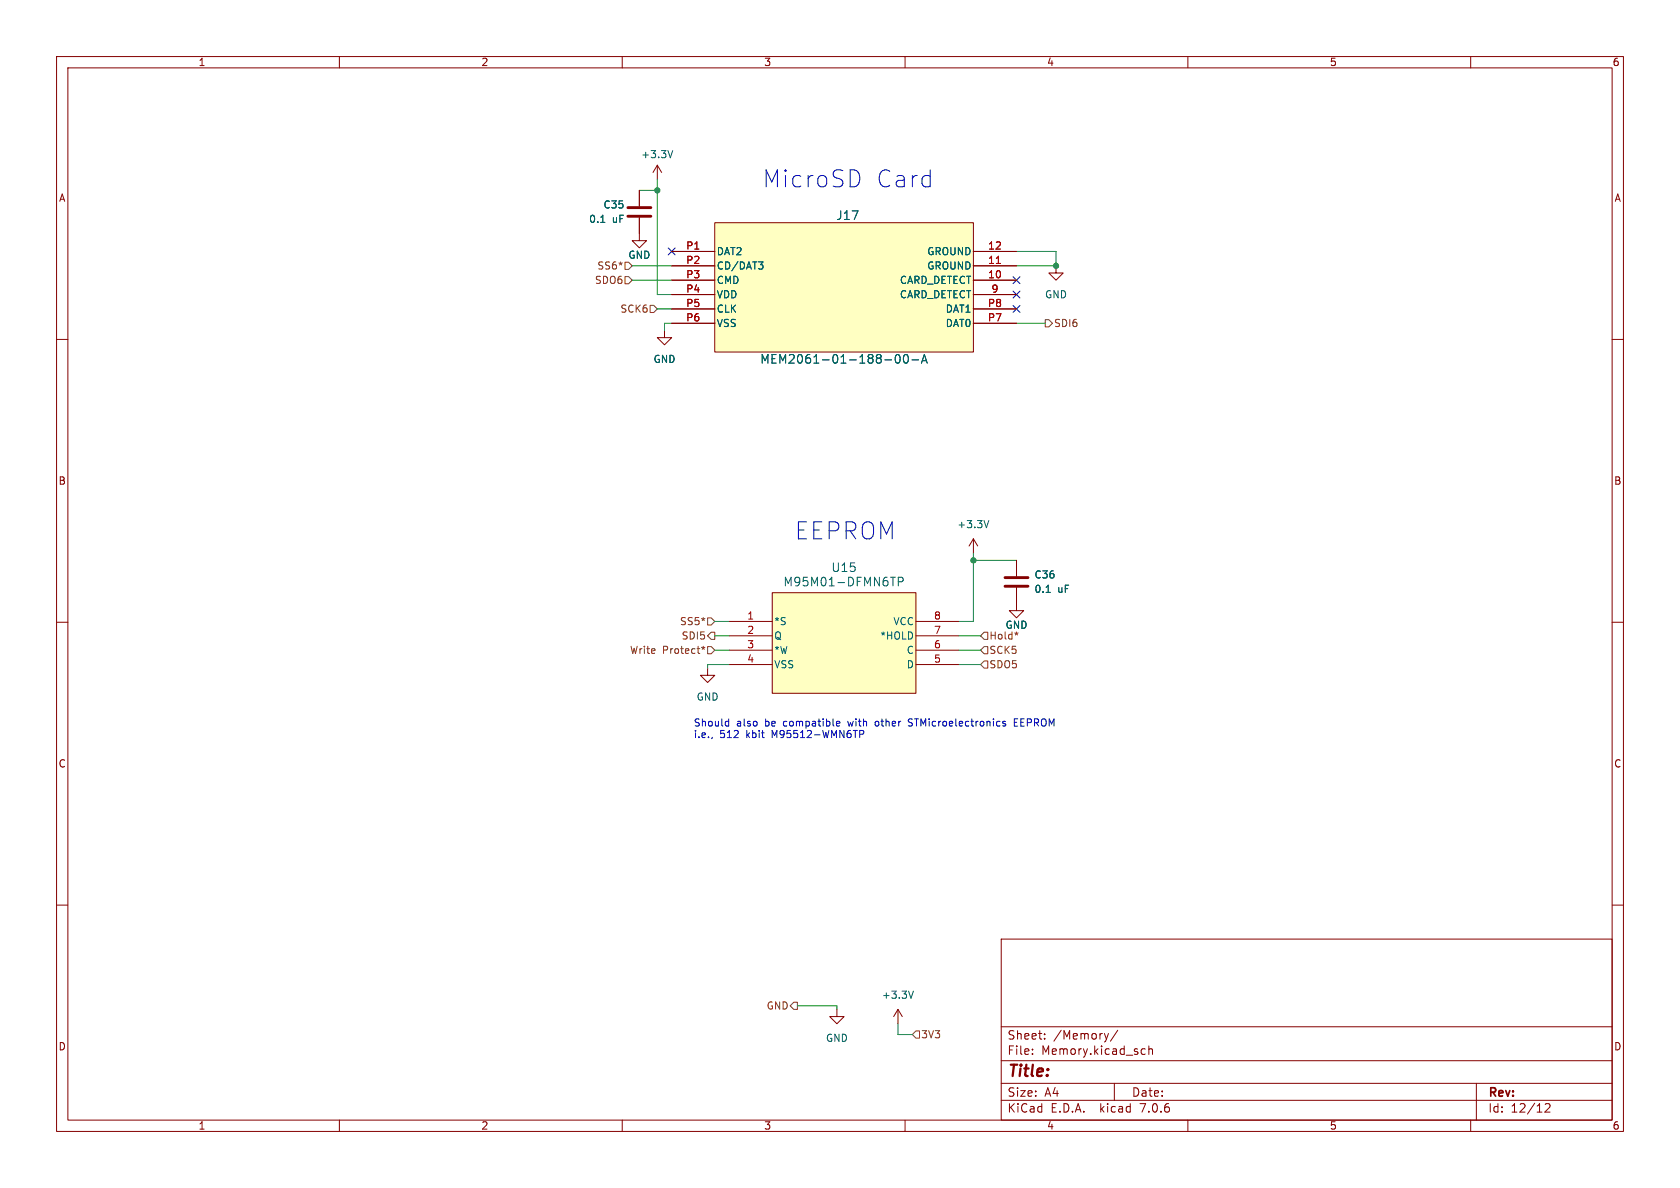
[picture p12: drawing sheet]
<svg xmlns="http://www.w3.org/2000/svg" width="297mm" height="210mm" viewBox="0 0 297 210" stroke-linecap="round" stroke-linejoin="round" font-family="sans-serif">
<g fill="none" stroke="#840000" stroke-width=".18">
<path d="M10 10h277v190h-277zM12 12h273v186h-273zM60 10v2M110 10v2M160 10v2M210 10v2M260 10v2M113 38.5v4h1.3l-1.3 1.3-1.2-1.3h1.2M113 33.7v2.7M116.2 29.2l-.8 1.3M116.2 29.2v2.6M116.2 29.2l.8 1.3"/>
<path d="M126.4 39.4h45.7v22.8h-45.7zM10 60h2M117.5 58.4v1.3h1.2l-1.2 1.3-1.3-1.3h1.3M118.7 49.5h7.7M118.7 52.1h7.7M118.7 44.5h7.7M118.7 47h7.7M118.7 57.2h7.7M118.7 54.6h7.7M172.1 49.5h7.6M172.1 52.1h7.6M172.1 44.5h7.6"/>
<path d="M172.1 47h7.6M172.1 57.2h7.6M172.1 54.6h7.6M186.7 47v1.3h1.3l-1.3 1.2-1.3-1.2h1.3M285 60h2M172.1 95.3l-.8 1.2M172.1 95.3v2.5M172.1 95.3l.7 1.2M179.7 99.1v2.8M10 110h2M125.1 118.1v1.3h1.3l-1.3 1.3-1.3-1.3h1.3M128.9 109.9h7.6"/>
<path d="M128.9 112.4h7.6M128.9 114.9h7.6M128.9 117.5h7.6M136.5 104.8h25.4v17.8h-25.4zM161.9 109.9h7.6M161.9 112.4h7.6M161.9 114.9h7.6M161.9 117.5h7.6M179.7 103.9v4.1h1.3l-1.3 1.2-1.3-1.2h1.3M285 110h2M10 160h2M285 160h2"/>
<path d="M148 178.4v1.3h1.2l-1.2 1.3-1.3-1.3h1.3M158.7 178.4l-.7 1.3M158.7 178.4v2.6M158.7 178.4l.8 1.3M177 166h108v32h-108zM60 198v2M110 198v2M160 198v2M177 194.5h108M177 191.5h108M177 187.5h108M177 181.5h108"/>
<path d="M182.5 186.3v.1M182.5 185.5v.1M184.7 183.6v.1M184.7 182.8v.1M196 182.7l-.4 1M197 191.5v3M197.6 182.1l-1.3 2M202 185.4l.5 .1M202.5 186.3l-.5 .1M203.1 185.5l.2-.1 .4 .1v.9M203.1 184.9v1.5M210 198v2"/>
<path d="M260 198v2M261 191.5v6.5M273.2 195.2l.5-.1 .3 .1v.3l-.9 1.1h.9"/>
</g>
<g fill="none" stroke="#006464" stroke-width=".18">
<path d="M106.2 39.3h.7M118.9 26.6l-.4 1.3M134.1 46.3h.8l-.4 .5M134.6 46.8l.3 .2v.3l-.3 .3M156.4 63.6h1.2M158.5 62.7h.1a.83 .83 0 0 1 .6 .6 .83 .83 0 0 1-.3 .8l-.1 .1a.83 .83 0 0 1-.6-.6 .83 .83 0 0 1 .3-.9zM159.9 62.7h.2a.83 .83 0 0 1 .6 .6 .83 .83 0 0 1-.3 .8l-.2 .1a.83 .83 0 0 1-.6-.6 .83 .83 0 0 1 .3-.9zM161.2 63.6h1.2M162.9 64.2l.5-1.5 .5 1.5M163 63.8h.8M174.8 92l-.4 1.3M157.4 102h.9"/>
<path d="M158.8 102.8h.7l.2-.2-.1-.4-.2-.2h-.6v1.6M184.9 104.7h.8M161.5 175.2l-.5 1.3"/>
</g>
<path d="M111 36.7h4.1M111 38.2h4.1M177.7 102.1h4M177.7 103.6h4" fill="none" stroke="#840000" stroke-width=".51"/>
<g fill="#ffffc2" stroke="#ffffc2" stroke-width=".18">
<path d="M136.5 104.8h25.4v17.8h-25.4z"/>
<path d="M126.4 39.4h45.7v22.8h-45.7z"/>
</g>
<path d="M176.1 46.6h.8" fill="none" stroke="#a90000" stroke-width=".18"/>
<g fill="none" stroke="#725600" stroke-width=".18">
<path d="M110.5 46.4h.6l.7 .6-.7 .6h-.6zM110.5 48.9h.6l.7 .6-.7 .7h-.6zM114.9 54h.7l.6 .6-.6 .6h-.7zM184.8 56.5h.6l.7 .7-.7 .6h-.6zM124 114.4l.3 .1M124.3 114.2v.3M124.3 114.5l-.2 .3M124.3 114.5l.2 .3M124.6 114.4l-.3 .1M125.1 109.2h.6l.7 .7-.7 .6h-.6zM125.1 114.3h.6l.7 .6-.7 .7h-.6zM125.7 111.8h.7v1.2h-.7l-.6-.6z"/>
<path d="M174 111.8h.6v1.2h-.6l-.6-.6zM174 114.3h.6v1.3h-.6l-.6-.7zM174 116.8h.6v1.3h-.6l-.6-.6zM179.4 111.9l.3 .1M179.7 111.7v.3M179.7 112l-.2 .2M179.7 112l.2 .2M180 111.9l-.3 .1M140.3 177.2h.7v1.2h-.7l-.6-.6zM161.9 182.2h.7v1.3h-.7l-.6-.6z"/>
</g>
<g fill="none" stroke="#0000c2" stroke-width=".18">
<path d="M151.9 30.7l.1 .6-.1 1M125.9 130.3v.2M128.5 127.5l.3 .1M128.8 127.1v1.3M128.8 128.3l-.3 .1M147.9 127.9l.6-.1-.1-.2-.3-.1-.2 .2v.6h.5M152 129.1v1.3M152.5 129.1l.2 .3v.3l-.7 .1M154.8 127.6l-.1 .1 .1 .6M160.6 128.3l.5 .1M161.1 127.1h-.3l-.2 .2 .1 .3 .4 .1M177.7 127.6l-.3-.1-.1 .2v.2l.4 .1v.3h-.4"/>
<path d="M179.3 127.7h.4M179.9 127.1h-.6v1.3h.6"/>
</g>
<g fill="none" stroke="#009600" stroke-width=".18">
<path d="M113 33.7h3.2M116.2 31.8v20.3h2.5M111.8 47h6.9M111.8 49.5h6.9M116.2 54.6h2.5M118.7 57.2h-1.2v1.2M179.7 57.2h5.1M179.7 44.5h7v2.5h-7M172.1 97.8v12.1h-2.6M172.1 99.1h7.6M126.4 112.4h2.5M126.4 109.9h2.5"/>
<path d="M126.4 114.9h2.5M128.9 117.5h-3.8v.6M169.5 112.4h3.9M169.5 117.5h3.9M169.5 114.9h3.9M141 177.8h7v.6M158.7 181v1.9h2.6"/>
</g>
<path d="M118.1 43.8l1.3 1.3M119.4 43.8l-1.3 1.3M179.1 54l1.2 1.2M179.1 48.9l1.2 1.2M179.1 51.5l1.2 1.2M180.3 54l-1.2 1.2M180.3 48.9l-1.2 1.2M180.3 51.5l-1.2 1.2" fill="none" stroke="#000084" stroke-width=".18"/>
<g fill="#009600" stroke="#009600" stroke-width=".18">
<circle cx="116.2" cy="33.7" r=".46"/>
<circle cx="172.1" cy="99.1" r=".46"/>
<circle cx="186.7" cy="47" r=".46"/>
</g>
<g font-size="4.2" fill="#0000c2">
<text x="134.6" y="33.4">MicroSD</text>
<text x="154.6" y="33.4">Card</text>
<text x="140.3" y="95.6">EEPROM</text>
</g>
<text font-size="2.8" fill="#840000" x="178" y="190.9">Title:</text>
<g font-size="2.1" fill="#006464">
<text x="147.8" y="39.1">J17</text>
<text x="134.3" y="64.5">MEM2061-01-188-00-A</text>
<text x="146.9" y="101.3">U15</text>
<text x="138.4" y="103.9">M95M01-DFMN6TP</text>
</g>
<g font-size="2.1" fill="#840000">
<text x="178" y="184">Sheet:</text>
<text x="186.2" y="184">/Memory/</text>
<text x="178" y="186.7">File:</text>
<text x="184.1" y="186.7">Memory.kicad_sch</text>
<text x="178" y="196.9">KiCad</text>
<text x="178" y="194.1">Size:</text>
<text x="184.7" y="194.1">A4</text>
<text x="185.7" y="196.9">E.D.A.</text>
<text x="194.6" y="196.9">kicad</text>
<text x="200" y="194.1">Date:</text>
<text x="201.8" y="196.9">7.0.6</text>
<text x="263" y="194.3">Rev:</text>
<text x="263" y="196.9">Id:</text>
<text x="267.1" y="196.9">12/12</text>
</g>
<g font-size="1.8" fill="#840000">
<text x="35" y="11.9">1</text>
<text x="85" y="11.9">2</text>
<text x="135" y="11.9">3</text>
<text x="185" y="11.9">4</text>
<text x="235" y="11.9">5</text>
<text x="285" y="11.9">6</text>
<text x="10.3" y="35.9">A</text>
<text x="285.3" y="35.9">A</text>
<text x="10.3" y="85.9">B</text>
<text x="285.3" y="85.9">B</text>
<text x="10.3" y="135.9">C</text>
<text x="285.3" y="135.9">C</text>
<text x="10.3" y="185.9">D</text>
<text x="285.3" y="185.9">D</text>
<text x="35" y="199.9">1</text>
<text x="85" y="199.9">2</text>
<text x="135" y="199.9">3</text>
<text x="185" y="199.9">4</text>
<text x="235" y="199.9">5</text>
<text x="285" y="199.9">6</text>
</g>
<g font-size="1.8" fill="#006464">
<text x="113.3" y="28.2">+3.3V</text>
<text x="104" y="39.6">0.1</text>
<text x="106.6" y="37.1">C35</text>
<text x="108.2" y="39.6">uF</text>
<text x="111" y="45.9">GND</text>
<text x="126.6" y="45.3">DAT2</text>
<text x="126.6" y="47.9">CD/DAT3</text>
<text x="163.8" y="47.9">GROUND</text>
<text x="163.8" y="45.3">GROUND</text>
<text x="126.6" y="50.4">CMD</text>
<text x="126.6" y="52.9">VDD</text>
<text x="159" y="50.4">CARD_DETECT</text>
<text x="159" y="52.9">CARD_DETECT</text>
<text x="184.7" y="52.9">GND</text>
<text x="126.6" y="55.5">CLK</text>
<text x="126.6" y="58">VSS</text>
<text x="167.1" y="58">DAT0</text>
<text x="167.1" y="55.5">DAT1</text>
<text x="115.4" y="64.4">GND</text>
<text x="169.1" y="93.6">+3.3V</text>
<text x="182.8" y="102.5">C36</text>
<text x="182.8" y="105">0.1</text>
<text x="187" y="105">uF</text>
<text x="136.8" y="110.7">*S</text>
<text x="136.8" y="113.3">Q</text>
<text x="155.5" y="113.3">*HOLD</text>
<text x="157.8" y="110.7">VCC</text>
<text x="177.7" y="111.4">GND</text>
<text x="136.8" y="115.8">*W</text>
<text x="136.8" y="118.3">VSS</text>
<text x="160.2" y="118.3">D</text>
<text x="160.2" y="115.8">C</text>
<text x="123.1" y="124.1">GND</text>
<text x="155.8" y="176.8">+3.3V</text>
<text x="145.9" y="184.4">GND</text>
</g>
<g font-size="1.8" fill="#725600">
<text x="105.5" y="47.9">SS6*</text>
<text x="105.1" y="50.4">SDO6</text>
<text x="109.6" y="55.5">SCK6</text>
<text x="186.2" y="58">SDI6</text>
<text x="120.1" y="110.7">SS5*</text>
<text x="120.4" y="113.3">SDI5</text>
<text x="174.8" y="113.3">Hold*</text>
<text x="111.3" y="115.8">Write</text>
<text x="117.1" y="115.8">Protect*</text>
<text x="174.8" y="115.8">SCK5</text>
<text x="174.8" y="118.3">SDO5</text>
<text x="135.4" y="178.7">GND</text>
<text x="162.8" y="183.7">3V3</text>
</g>
<g font-size="1.8" fill="#a90000">
<text x="121.2" y="44.2">P1</text>
<text x="121.2" y="46.7">P2</text>
<text x="174.6" y="46.7">11</text>
<text x="174.6" y="44.2">12</text>
<text x="121.2" y="49.3">P3</text>
<text x="121.2" y="51.8">P4</text>
<text x="174.6" y="49.3">10</text>
<text x="175.2" y="51.8">9</text>
<text x="121.2" y="54.4">P5</text>
<text x="121.2" y="56.9">P6</text>
<text x="174.6" y="56.9">P7</text>
<text x="174.6" y="54.4">P8</text>
<text x="132" y="109.6">1</text>
<text x="132" y="112.1">2</text>
<text x="165" y="112.1">7</text>
<text x="165" y="109.6">8</text>
<text x="132" y="114.7">3</text>
<text x="132" y="117.2">4</text>
<text x="165" y="117.2">5</text>
<text x="165" y="114.7">6</text>
</g>
<g font-size="1.8" fill="#0000c2">
<text x="122.6" y="128.5">Should</text>
<text x="122.6" y="130.6">i.e.,</text>
<text x="127.2" y="130.6">512</text>
<text x="130.2" y="128.5">also</text>
<text x="132" y="130.6">kbit</text>
<text x="135.4" y="128.5">be</text>
<text x="136.7" y="130.6">M95512-WMN6TP</text>
<text x="138.8" y="128.5">compatible</text>
<text x="150.4" y="128.5">with</text>
<text x="155.4" y="128.5">other</text>
<text x="161.5" y="128.5">STMicroelectronics</text>
<text x="180.3" y="128.5">EEPROM</text>
</g>
</svg>
